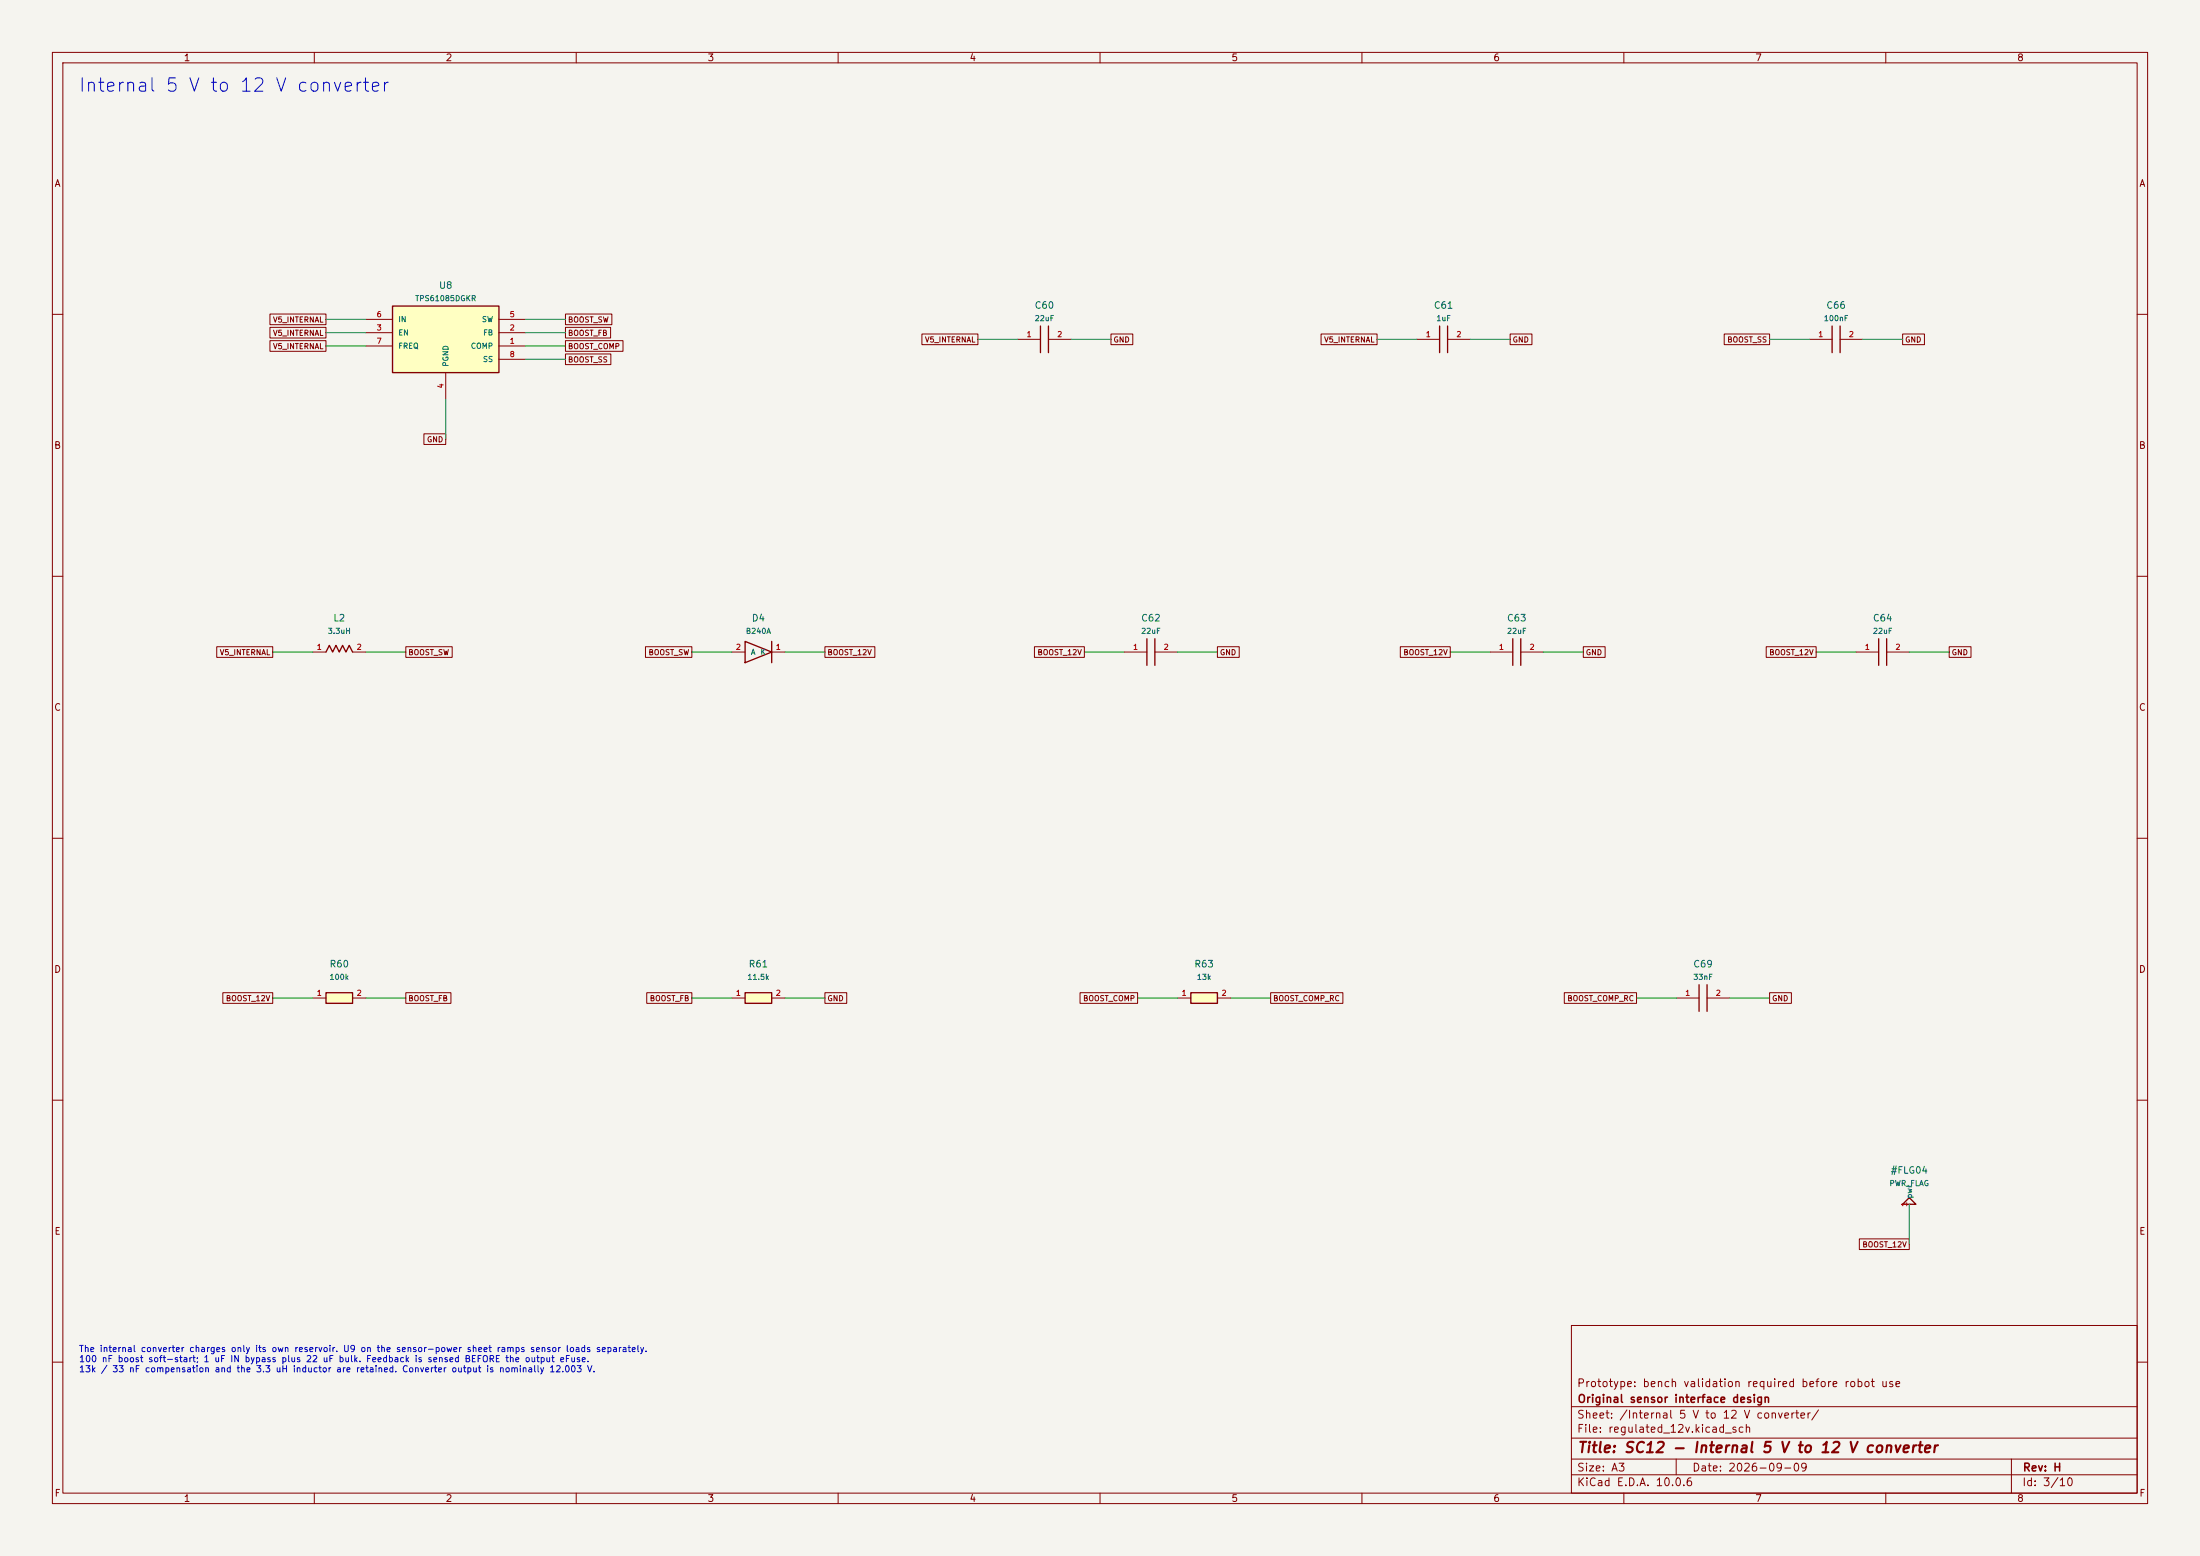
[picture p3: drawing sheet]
(kicad_sch (version 20250114) (generator "eeschema") (paper "A3")
(title_block (title "SC12 - Internal 5 V to 12 V converter") (date "2026-09-09") (rev "H") (company "Original sensor interface design") (comment 1 "Prototype: bench validation required before robot use"))
(lib_symbols
(symbol "FRC_Sensor_CAN:BOOST12" (pin_names (offset 1.016)) (in_bom yes) (on_board yes)
(property "Reference" "U" (at 0 10 0) (effects (font (size 1.27 1.27))))
(property "Value" "BOOST12" (at 0 7 0) (effects (font (size 1.27 1.27))))
(property "Footprint" "" (at 0 0 0) (effects (font (size 1.27 1.27)) (hide yes)))
(property "Datasheet" "" (at 0 0 0) (effects (font (size 1.27 1.27)) (hide yes)))
(symbol "BOOST12_1_1" (rectangle (start -10.16 6.35) (end 10.16 -6.35) (stroke (width .254) (type default)) (fill (type background)))
(pin power_in line (at -15.24 3.81 0) (length 5.08) (name "IN" (effects (font (size 1.016 1.016)))) (number "6" (effects (font (size 1.016 1.016)))))
(pin input line (at -15.24 1.27 0) (length 5.08) (name "EN" (effects (font (size 1.016 1.016)))) (number "3" (effects (font (size 1.016 1.016)))))
(pin input line (at -15.24 -1.27 0) (length 5.08) (name "FREQ" (effects (font (size 1.016 1.016)))) (number "7" (effects (font (size 1.016 1.016)))))
(pin power_out line (at 15.24 3.81 180) (length 5.08) (name "SW" (effects (font (size 1.016 1.016)))) (number "5" (effects (font (size 1.016 1.016)))))
(pin input line (at 15.24 1.27 180) (length 5.08) (name "FB" (effects (font (size 1.016 1.016)))) (number "2" (effects (font (size 1.016 1.016)))))
(pin passive line (at 15.24 -1.27 180) (length 5.08) (name "COMP" (effects (font (size 1.016 1.016)))) (number "1" (effects (font (size 1.016 1.016)))))
(pin passive line (at 15.24 -3.81 180) (length 5.08) (name "SS" (effects (font (size 1.016 1.016)))) (number "8" (effects (font (size 1.016 1.016)))))
(pin power_in line (at 0 -11.43 90) (length 5.08) (name "PGND" (effects (font (size 1.016 1.016)))) (number "4" (effects (font (size 1.016 1.016)))))))
(symbol "FRC_Sensor_CAN:C" (pin_names (offset 1.016)) (in_bom yes) (on_board yes)
(property "Reference" "C" (at 0 10 0) (effects (font (size 1.27 1.27))))
(property "Value" "C" (at 0 7 0) (effects (font (size 1.27 1.27))))
(property "Footprint" "" (at 0 0 0) (effects (font (size 1.27 1.27)) (hide yes)))
(property "Datasheet" "" (at 0 0 0) (effects (font (size 1.27 1.27)) (hide yes)))
(symbol "C_1_1" (polyline (pts (xy -0.762 -2.54) (xy -0.762 2.54)) (stroke (width 0.254) (type default)) (fill (type none)))(polyline (pts (xy 0.762 -2.54) (xy 0.762 2.54)) (stroke (width 0.254) (type default)) (fill (type none)))
(pin passive line (at -5.08 0 0) (length 4.318) (name "" (effects (font (size 1.016 1.016)))) (number "1" (effects (font (size 1.016 1.016)))))
(pin passive line (at 5.08 0 180) (length 4.318) (name "" (effects (font (size 1.016 1.016)))) (number "2" (effects (font (size 1.016 1.016)))))))
(symbol "FRC_Sensor_CAN:D" (pin_names (offset 1.016)) (in_bom yes) (on_board yes)
(property "Reference" "D" (at 0 10 0) (effects (font (size 1.27 1.27))))
(property "Value" "D" (at 0 7 0) (effects (font (size 1.27 1.27))))
(property "Footprint" "" (at 0 0 0) (effects (font (size 1.27 1.27)) (hide yes)))
(property "Datasheet" "" (at 0 0 0) (effects (font (size 1.27 1.27)) (hide yes)))
(symbol "D_1_1" (polyline (pts (xy -2.54 -2.032) (xy -2.54 2.032) (xy 2.54 0) (xy -2.54 -2.032)) (stroke (width 0.254) (type default)) (fill (type none)))(polyline (pts (xy 2.54 -2.032) (xy 2.54 2.032)) (stroke (width 0.254) (type default)) (fill (type none)))
(pin passive line (at -5.08 0 0) (length 2.54) (name "A" (effects (font (size 1.016 1.016)))) (number "2" (effects (font (size 1.016 1.016)))))
(pin passive line (at 5.08 0 180) (length 2.54) (name "K" (effects (font (size 1.016 1.016)))) (number "1" (effects (font (size 1.016 1.016)))))))
(symbol "FRC_Sensor_CAN:L" (pin_names (offset 1.016)) (in_bom yes) (on_board yes)
(property "Reference" "L" (at 0 10 0) (effects (font (size 1.27 1.27))))
(property "Value" "L" (at 0 7 0) (effects (font (size 1.27 1.27))))
(property "Footprint" "" (at 0 0 0) (effects (font (size 1.27 1.27)) (hide yes)))
(property "Datasheet" "" (at 0 0 0) (effects (font (size 1.27 1.27)) (hide yes)))
(symbol "L_1_1" (polyline (pts (xy -2.54 0) (xy -1.9 1.27) (xy -1.27 0) (xy -0.63 1.27) (xy 0 0) (xy 0.63 1.27) (xy 1.27 0) (xy 1.9 1.27) (xy 2.54 0)) (stroke (width 0.254) (type default)) (fill (type none)))
(pin passive line (at -5.08 0 0) (length 2.54) (name "" (effects (font (size 1.016 1.016)))) (number "1" (effects (font (size 1.016 1.016)))))
(pin passive line (at 5.08 0 180) (length 2.54) (name "" (effects (font (size 1.016 1.016)))) (number "2" (effects (font (size 1.016 1.016)))))))
(symbol "FRC_Sensor_CAN:PWR_FLAG" (pin_names (offset 1.016)) (in_bom yes) (on_board yes)
(property "Reference" "#FLG" (at 0 10 0) (effects (font (size 1.27 1.27))))
(property "Value" "PWR_FLAG" (at 0 7 0) (effects (font (size 1.27 1.27))))
(property "Footprint" "" (at 0 0 0) (effects (font (size 1.27 1.27)) (hide yes)))
(property "Datasheet" "" (at 0 0 0) (effects (font (size 1.27 1.27)) (hide yes)))
(symbol "PWR_FLAG_1_1" (polyline (pts (xy -1.27 0) (xy 0 1.27) (xy 1.27 0) (xy -1.27 0)) (stroke (width 0.254) (type default)) (fill (type none)))
(pin power_out line (at 0 0 90) (length 0) (name "pwr" (effects (font (size 1.016 1.016)))) (number "1" (effects (font (size 1.016 1.016)))))))
(symbol "FRC_Sensor_CAN:R" (pin_names (offset 1.016)) (in_bom yes) (on_board yes)
(property "Reference" "R" (at 0 10 0) (effects (font (size 1.27 1.27))))
(property "Value" "R" (at 0 7 0) (effects (font (size 1.27 1.27))))
(property "Footprint" "" (at 0 0 0) (effects (font (size 1.27 1.27)) (hide yes)))
(property "Datasheet" "" (at 0 0 0) (effects (font (size 1.27 1.27)) (hide yes)))
(symbol "R_1_1" (rectangle (start -2.54 1.016) (end 2.54 -1.016) (stroke (width .254) (type default)) (fill (type background)))
(pin passive line (at -5.08 0 0) (length 2.54) (name "" (effects (font (size 1.016 1.016)))) (number "1" (effects (font (size 1.016 1.016)))))
(pin passive line (at 5.08 0 180) (length 2.54) (name "" (effects (font (size 1.016 1.016)))) (number "2" (effects (font (size 1.016 1.016))))))))
(text "Internal 5 V to 12 V converter" (at 15 15 0) (effects (font (size 2.54 2.54)) (justify left top)))
(wire (pts (xy 69.85 60.96) (xy 62.23 60.96)) (stroke (width 0) (type default)))
(global_label "V5_INTERNAL" (shape passive) (at 62.23 60.96 0) (effects (font (size 1.016 1.016)) (justify right)) (property "Intersheetrefs" "${INTERSHEET_REFS}" (at 62.23 60.96 0) (effects (font (size 1.27 1.27)) (hide yes))))
(wire (pts (xy 69.85 63.5) (xy 62.23 63.5)) (stroke (width 0) (type default)))
(global_label "V5_INTERNAL" (shape passive) (at 62.23 63.5 0) (effects (font (size 1.016 1.016)) (justify right)) (property "Intersheetrefs" "${INTERSHEET_REFS}" (at 62.23 63.5 0) (effects (font (size 1.27 1.27)) (hide yes))))
(wire (pts (xy 69.85 66.04) (xy 62.23 66.04)) (stroke (width 0) (type default)))
(global_label "V5_INTERNAL" (shape passive) (at 62.23 66.04 0) (effects (font (size 1.016 1.016)) (justify right)) (property "Intersheetrefs" "${INTERSHEET_REFS}" (at 62.23 66.04 0) (effects (font (size 1.27 1.27)) (hide yes))))
(wire (pts (xy 100.33 60.96) (xy 107.95 60.96)) (stroke (width 0) (type default)))
(global_label "BOOST_SW" (shape passive) (at 107.95 60.96 180) (effects (font (size 1.016 1.016)) (justify left)) (property "Intersheetrefs" "${INTERSHEET_REFS}" (at 107.95 60.96 0) (effects (font (size 1.27 1.27)) (hide yes))))
(wire (pts (xy 100.33 63.5) (xy 107.95 63.5)) (stroke (width 0) (type default)))
(global_label "BOOST_FB" (shape passive) (at 107.95 63.5 180) (effects (font (size 1.016 1.016)) (justify left)) (property "Intersheetrefs" "${INTERSHEET_REFS}" (at 107.95 63.5 0) (effects (font (size 1.27 1.27)) (hide yes))))
(wire (pts (xy 100.33 66.04) (xy 107.95 66.04)) (stroke (width 0) (type default)))
(global_label "BOOST_COMP" (shape passive) (at 107.95 66.04 180) (effects (font (size 1.016 1.016)) (justify left)) (property "Intersheetrefs" "${INTERSHEET_REFS}" (at 107.95 66.04 0) (effects (font (size 1.27 1.27)) (hide yes))))
(wire (pts (xy 100.33 68.58) (xy 107.95 68.58)) (stroke (width 0) (type default)))
(global_label "BOOST_SS" (shape passive) (at 107.95 68.58 180) (effects (font (size 1.016 1.016)) (justify left)) (property "Intersheetrefs" "${INTERSHEET_REFS}" (at 107.95 68.58 0) (effects (font (size 1.27 1.27)) (hide yes))))
(wire (pts (xy 85.09 76.2) (xy 85.09 83.82)) (stroke (width 0) (type default)))
(global_label "GND" (shape passive) (at 85.09 83.82 0) (effects (font (size 1.016 1.016)) (justify right)) (property "Intersheetrefs" "${INTERSHEET_REFS}" (at 85.09 83.82 0) (effects (font (size 1.27 1.27)) (hide yes))))
(symbol (lib_id "FRC_Sensor_CAN:BOOST12") (at 85.09 64.77 0) (unit 1) (in_bom yes) (on_board yes) (dnp no) (property "Reference" "U8" (at 85.09 54.46 0) (effects (font (size 1.27 1.27))))(property "Value" "TPS61085DGKR" (at 85.09 56.96 0) (effects (font (size 1.016 1.016))))(property "Footprint" "FRC_Sensor_CAN:VSSOP-8_3x3mm_P0.65mm" (at 85.09 64.77 0) (effects (font (size 1.27 1.27)) (hide yes)))(property "Datasheet" "https://www.ti.com/lit/ds/symlink/tps61085.pdf" (at 85.09 64.77 0) (effects (font (size 1.27 1.27)) (hide yes)))(property "MPN" "TPS61085DGKR" (at 85.09 64.77 0) (effects (font (size 1.27 1.27)) (hide yes)))(property "Notes" "5 V-fed boost, 1.2 MHz. Its output reservoir is isolated from sensor shorts and inrush by U9. No input-side sensor limiter." (at 85.09 64.77 0) (effects (font (size 1.27 1.27)) (hide yes)))(pin "6")(pin "3")(pin "7")(pin "5")(pin "2")(pin "1")(pin "8")(pin "4") )
(wire (pts (xy 194.31 64.77) (xy 186.69 64.77)) (stroke (width 0) (type default)))
(global_label "V5_INTERNAL" (shape passive) (at 186.69 64.77 0) (effects (font (size 1.016 1.016)) (justify right)) (property "Intersheetrefs" "${INTERSHEET_REFS}" (at 186.69 64.77 0) (effects (font (size 1.27 1.27)) (hide yes))))
(wire (pts (xy 204.47 64.77) (xy 212.09 64.77)) (stroke (width 0) (type default)))
(global_label "GND" (shape passive) (at 212.09 64.77 180) (effects (font (size 1.016 1.016)) (justify left)) (property "Intersheetrefs" "${INTERSHEET_REFS}" (at 212.09 64.77 0) (effects (font (size 1.27 1.27)) (hide yes))))
(symbol (lib_id "FRC_Sensor_CAN:C") (at 199.39000000000001 64.77 0) (unit 1) (in_bom yes) (on_board yes) (dnp no) (property "Reference" "C60" (at 199.39 58.27 0) (effects (font (size 1.27 1.27))))(property "Value" "22uF" (at 199.39 60.77 0) (effects (font (size 1.016 1.016))))(property "Footprint" "FRC_Sensor_CAN:C_1206_3216Metric" (at 199.39 64.77 0) (effects (font (size 1.27 1.27)) (hide yes)))(property "Datasheet" "" (at 199.39 64.77 0) (effects (font (size 1.27 1.27)) (hide yes)))(property "MPN" "CL31A226KAHNNNE" (at 199.39 64.77 0) (effects (font (size 1.27 1.27)) (hide yes)))(property "Notes" "22uF 25V X5R; effective capacitance budget uses manufacturer DC-bias curve." (at 199.39 64.77 0) (effects (font (size 1.27 1.27)) (hide yes)))(pin "1")(pin "2") )
(wire (pts (xy 270.51 64.77) (xy 262.89 64.77)) (stroke (width 0) (type default)))
(global_label "V5_INTERNAL" (shape passive) (at 262.89 64.77 0) (effects (font (size 1.016 1.016)) (justify right)) (property "Intersheetrefs" "${INTERSHEET_REFS}" (at 262.89 64.77 0) (effects (font (size 1.27 1.27)) (hide yes))))
(wire (pts (xy 280.67 64.77) (xy 288.29 64.77)) (stroke (width 0) (type default)))
(global_label "GND" (shape passive) (at 288.29 64.77 180) (effects (font (size 1.016 1.016)) (justify left)) (property "Intersheetrefs" "${INTERSHEET_REFS}" (at 288.29 64.77 0) (effects (font (size 1.27 1.27)) (hide yes))))
(symbol (lib_id "FRC_Sensor_CAN:C") (at 275.59000000000003 64.77 0) (unit 1) (in_bom yes) (on_board yes) (dnp no) (property "Reference" "C61" (at 275.59 58.27 0) (effects (font (size 1.27 1.27))))(property "Value" "1uF" (at 275.59 60.77 0) (effects (font (size 1.016 1.016))))(property "Footprint" "FRC_Sensor_CAN:C_0805_2012Metric" (at 275.59 64.77 0) (effects (font (size 1.27 1.27)) (hide yes)))(property "Datasheet" "" (at 275.59 64.77 0) (effects (font (size 1.27 1.27)) (hide yes)))(property "MPN" "CL21B105KBFNNNE" (at 275.59 64.77 0) (effects (font (size 1.27 1.27)) (hide yes)))(property "Notes" "1uF local TPS61085 IN bypass, adjacent to U8; C60 provides bulk capacitance." (at 275.59 64.77 0) (effects (font (size 1.27 1.27)) (hide yes)))(pin "1")(pin "2") )
(wire (pts (xy 345.44 64.77) (xy 337.82 64.77)) (stroke (width 0) (type default)))
(global_label "BOOST_SS" (shape passive) (at 337.82 64.77 0) (effects (font (size 1.016 1.016)) (justify right)) (property "Intersheetrefs" "${INTERSHEET_REFS}" (at 337.82 64.77 0) (effects (font (size 1.27 1.27)) (hide yes))))
(wire (pts (xy 355.6 64.77) (xy 363.22 64.77)) (stroke (width 0) (type default)))
(global_label "GND" (shape passive) (at 363.22 64.77 180) (effects (font (size 1.016 1.016)) (justify left)) (property "Intersheetrefs" "${INTERSHEET_REFS}" (at 363.22 64.77 0) (effects (font (size 1.27 1.27)) (hide yes))))
(symbol (lib_id "FRC_Sensor_CAN:C") (at 350.52 64.77 0) (unit 1) (in_bom yes) (on_board yes) (dnp no) (property "Reference" "C66" (at 350.52 58.27 0) (effects (font (size 1.27 1.27))))(property "Value" "100nF" (at 350.52 60.77 0) (effects (font (size 1.016 1.016))))(property "Footprint" "FRC_Sensor_CAN:C_0805_2012Metric" (at 350.52 64.77 0) (effects (font (size 1.27 1.27)) (hide yes)))(property "Datasheet" "" (at 350.52 64.77 0) (effects (font (size 1.27 1.27)) (hide yes)))(property "MPN" "CL21B104KCFNNNE" (at 350.52 64.77 0) (effects (font (size 1.27 1.27)) (hide yes)))(property "Notes" "Boost soft-start charges only the local reservoir; external sensor capacitance ramps separately through U9." (at 350.52 64.77 0) (effects (font (size 1.27 1.27)) (hide yes)))(pin "1")(pin "2") )
(wire (pts (xy 59.69 124.46) (xy 52.07 124.46)) (stroke (width 0) (type default)))
(global_label "V5_INTERNAL" (shape passive) (at 52.07 124.46 0) (effects (font (size 1.016 1.016)) (justify right)) (property "Intersheetrefs" "${INTERSHEET_REFS}" (at 52.07 124.46 0) (effects (font (size 1.27 1.27)) (hide yes))))
(wire (pts (xy 69.85 124.46) (xy 77.47 124.46)) (stroke (width 0) (type default)))
(global_label "BOOST_SW" (shape passive) (at 77.47 124.46 180) (effects (font (size 1.016 1.016)) (justify left)) (property "Intersheetrefs" "${INTERSHEET_REFS}" (at 77.47 124.46 0) (effects (font (size 1.27 1.27)) (hide yes))))
(symbol (lib_id "FRC_Sensor_CAN:L") (at 64.77 124.46000000000001 0) (unit 1) (in_bom yes) (on_board yes) (dnp no) (property "Reference" "L2" (at 64.77 117.96 0) (effects (font (size 1.27 1.27))))(property "Value" "3.3uH" (at 64.77 120.46 0) (effects (font (size 1.016 1.016))))(property "Footprint" "FRC_Sensor_CAN:L_Bourns_SRP5030T" (at 64.77 124.46 0) (effects (font (size 1.27 1.27)) (hide yes)))(property "Datasheet" "" (at 64.77 124.46 0) (effects (font (size 1.27 1.27)) (hide yes)))(property "MPN" "SRP5030TA-3R3M" (at 64.77 124.46 0) (effects (font (size 1.27 1.27)) (hide yes)))(property "Notes" "3.3uH; 5A RMS and 8A at 20% inductance loss. Output eFuse prevents a sensor short directly discharging through this inductor." (at 64.77 124.46 0) (effects (font (size 1.27 1.27)) (hide yes)))(pin "1")(pin "2") )
(wire (pts (xy 139.7 124.46) (xy 132.08 124.46)) (stroke (width 0) (type default)))
(global_label "BOOST_SW" (shape passive) (at 132.08 124.46 0) (effects (font (size 1.016 1.016)) (justify right)) (property "Intersheetrefs" "${INTERSHEET_REFS}" (at 132.08 124.46 0) (effects (font (size 1.27 1.27)) (hide yes))))
(wire (pts (xy 149.86 124.46) (xy 157.48 124.46)) (stroke (width 0) (type default)))
(global_label "BOOST_12V" (shape passive) (at 157.48 124.46 180) (effects (font (size 1.016 1.016)) (justify left)) (property "Intersheetrefs" "${INTERSHEET_REFS}" (at 157.48 124.46 0) (effects (font (size 1.27 1.27)) (hide yes))))
(symbol (lib_id "FRC_Sensor_CAN:D") (at 144.78 124.46000000000001 0) (unit 1) (in_bom yes) (on_board yes) (dnp no) (property "Reference" "D4" (at 144.78 117.96 0) (effects (font (size 1.27 1.27))))(property "Value" "B240A" (at 144.78 120.46 0) (effects (font (size 1.016 1.016))))(property "Footprint" "FRC_Sensor_CAN:D_SMA" (at 144.78 124.46 0) (effects (font (size 1.27 1.27)) (hide yes)))(property "Datasheet" "" (at 144.78 124.46 0) (effects (font (size 1.27 1.27)) (hide yes)))(property "MPN" "B240A-13-F" (at 144.78 124.46 0) (effects (font (size 1.27 1.27)) (hide yes)))(property "Notes" "2A 40V Schottky rectifier; cathode on BOOST_12V, before U9 output protection." (at 144.78 124.46 0) (effects (font (size 1.27 1.27)) (hide yes)))(pin "2")(pin "1") )
(wire (pts (xy 214.63 124.46) (xy 207.01 124.46)) (stroke (width 0) (type default)))
(global_label "BOOST_12V" (shape passive) (at 207.01 124.46 0) (effects (font (size 1.016 1.016)) (justify right)) (property "Intersheetrefs" "${INTERSHEET_REFS}" (at 207.01 124.46 0) (effects (font (size 1.27 1.27)) (hide yes))))
(wire (pts (xy 224.79 124.46) (xy 232.41 124.46)) (stroke (width 0) (type default)))
(global_label "GND" (shape passive) (at 232.41 124.46 180) (effects (font (size 1.016 1.016)) (justify left)) (property "Intersheetrefs" "${INTERSHEET_REFS}" (at 232.41 124.46 0) (effects (font (size 1.27 1.27)) (hide yes))))
(symbol (lib_id "FRC_Sensor_CAN:C") (at 219.71 124.46000000000001 0) (unit 1) (in_bom yes) (on_board yes) (dnp no) (property "Reference" "C62" (at 219.71 117.96 0) (effects (font (size 1.27 1.27))))(property "Value" "22uF" (at 219.71 120.46 0) (effects (font (size 1.016 1.016))))(property "Footprint" "FRC_Sensor_CAN:C_1206_3216Metric" (at 219.71 124.46 0) (effects (font (size 1.27 1.27)) (hide yes)))(property "Datasheet" "" (at 219.71 124.46 0) (effects (font (size 1.27 1.27)) (hide yes)))(property "MPN" "CL31A226KAHNNNE" (at 219.71 124.46 0) (effects (font (size 1.27 1.27)) (hide yes)))(property "Notes" "22uF 25V X5R; effective capacitance budget uses manufacturer DC-bias curve." (at 219.71 124.46 0) (effects (font (size 1.27 1.27)) (hide yes)))(pin "1")(pin "2") )
(wire (pts (xy 284.48 124.46) (xy 276.86 124.46)) (stroke (width 0) (type default)))
(global_label "BOOST_12V" (shape passive) (at 276.86 124.46 0) (effects (font (size 1.016 1.016)) (justify right)) (property "Intersheetrefs" "${INTERSHEET_REFS}" (at 276.86 124.46 0) (effects (font (size 1.27 1.27)) (hide yes))))
(wire (pts (xy 294.64 124.46) (xy 302.26 124.46)) (stroke (width 0) (type default)))
(global_label "GND" (shape passive) (at 302.26 124.46 180) (effects (font (size 1.016 1.016)) (justify left)) (property "Intersheetrefs" "${INTERSHEET_REFS}" (at 302.26 124.46 0) (effects (font (size 1.27 1.27)) (hide yes))))
(symbol (lib_id "FRC_Sensor_CAN:C") (at 289.56 124.46000000000001 0) (unit 1) (in_bom yes) (on_board yes) (dnp no) (property "Reference" "C63" (at 289.56 117.96 0) (effects (font (size 1.27 1.27))))(property "Value" "22uF" (at 289.56 120.46 0) (effects (font (size 1.016 1.016))))(property "Footprint" "FRC_Sensor_CAN:C_1206_3216Metric" (at 289.56 124.46 0) (effects (font (size 1.27 1.27)) (hide yes)))(property "Datasheet" "" (at 289.56 124.46 0) (effects (font (size 1.27 1.27)) (hide yes)))(property "MPN" "CL31A226KAHNNNE" (at 289.56 124.46 0) (effects (font (size 1.27 1.27)) (hide yes)))(property "Notes" "22uF 25V X5R; effective capacitance budget uses manufacturer DC-bias curve." (at 289.56 124.46 0) (effects (font (size 1.27 1.27)) (hide yes)))(pin "1")(pin "2") )
(wire (pts (xy 354.33 124.46) (xy 346.71 124.46)) (stroke (width 0) (type default)))
(global_label "BOOST_12V" (shape passive) (at 346.71 124.46 0) (effects (font (size 1.016 1.016)) (justify right)) (property "Intersheetrefs" "${INTERSHEET_REFS}" (at 346.71 124.46 0) (effects (font (size 1.27 1.27)) (hide yes))))
(wire (pts (xy 364.49 124.46) (xy 372.11 124.46)) (stroke (width 0) (type default)))
(global_label "GND" (shape passive) (at 372.11 124.46 180) (effects (font (size 1.016 1.016)) (justify left)) (property "Intersheetrefs" "${INTERSHEET_REFS}" (at 372.11 124.46 0) (effects (font (size 1.27 1.27)) (hide yes))))
(symbol (lib_id "FRC_Sensor_CAN:C") (at 359.41 124.46000000000001 0) (unit 1) (in_bom yes) (on_board yes) (dnp no) (property "Reference" "C64" (at 359.41 117.96 0) (effects (font (size 1.27 1.27))))(property "Value" "22uF" (at 359.41 120.46 0) (effects (font (size 1.016 1.016))))(property "Footprint" "FRC_Sensor_CAN:C_1206_3216Metric" (at 359.41 124.46 0) (effects (font (size 1.27 1.27)) (hide yes)))(property "Datasheet" "" (at 359.41 124.46 0) (effects (font (size 1.27 1.27)) (hide yes)))(property "MPN" "CL31A226KAHNNNE" (at 359.41 124.46 0) (effects (font (size 1.27 1.27)) (hide yes)))(property "Notes" "22uF 25V X5R; effective capacitance budget uses manufacturer DC-bias curve." (at 359.41 124.46 0) (effects (font (size 1.27 1.27)) (hide yes)))(pin "1")(pin "2") )
(wire (pts (xy 59.69 190.5) (xy 52.07 190.5)) (stroke (width 0) (type default)))
(global_label "BOOST_12V" (shape passive) (at 52.07 190.5 0) (effects (font (size 1.016 1.016)) (justify right)) (property "Intersheetrefs" "${INTERSHEET_REFS}" (at 52.07 190.5 0) (effects (font (size 1.27 1.27)) (hide yes))))
(wire (pts (xy 69.85 190.5) (xy 77.47 190.5)) (stroke (width 0) (type default)))
(global_label "BOOST_FB" (shape passive) (at 77.47 190.5 180) (effects (font (size 1.016 1.016)) (justify left)) (property "Intersheetrefs" "${INTERSHEET_REFS}" (at 77.47 190.5 0) (effects (font (size 1.27 1.27)) (hide yes))))
(symbol (lib_id "FRC_Sensor_CAN:R") (at 64.77 190.5 0) (unit 1) (in_bom yes) (on_board yes) (dnp no) (property "Reference" "R60" (at 64.77 184 0) (effects (font (size 1.27 1.27))))(property "Value" "100k" (at 64.77 186.5 0) (effects (font (size 1.016 1.016))))(property "Footprint" "FRC_Sensor_CAN:R_0805_2012Metric" (at 64.77 190.5 0) (effects (font (size 1.27 1.27)) (hide yes)))(property "Datasheet" "" (at 64.77 190.5 0) (effects (font (size 1.27 1.27)) (hide yes)))(property "MPN" "RT0805BRD07100KL" (at 64.77 190.5 0) (effects (font (size 1.27 1.27)) (hide yes)))(property "Notes" "Feedback upper arm, retained 0.1% 100k." (at 64.77 190.5 0) (effects (font (size 1.27 1.27)) (hide yes)))(pin "1")(pin "2") )
(wire (pts (xy 139.7 190.5) (xy 132.08 190.5)) (stroke (width 0) (type default)))
(global_label "BOOST_FB" (shape passive) (at 132.08 190.5 0) (effects (font (size 1.016 1.016)) (justify right)) (property "Intersheetrefs" "${INTERSHEET_REFS}" (at 132.08 190.5 0) (effects (font (size 1.27 1.27)) (hide yes))))
(wire (pts (xy 149.86 190.5) (xy 157.48 190.5)) (stroke (width 0) (type default)))
(global_label "GND" (shape passive) (at 157.48 190.5 180) (effects (font (size 1.016 1.016)) (justify left)) (property "Intersheetrefs" "${INTERSHEET_REFS}" (at 157.48 190.5 0) (effects (font (size 1.27 1.27)) (hide yes))))
(symbol (lib_id "FRC_Sensor_CAN:R") (at 144.78 190.5 0) (unit 1) (in_bom yes) (on_board yes) (dnp no) (property "Reference" "R61" (at 144.78 184 0) (effects (font (size 1.27 1.27))))(property "Value" "11.5k" (at 144.78 186.5 0) (effects (font (size 1.016 1.016))))(property "Footprint" "FRC_Sensor_CAN:R_0805_2012Metric" (at 144.78 190.5 0) (effects (font (size 1.27 1.27)) (hide yes)))(property "Datasheet" "" (at 144.78 190.5 0) (effects (font (size 1.27 1.27)) (hide yes)))(property "MPN" "0805W8F1152T5E" (at 144.78 190.5 0) (effects (font (size 1.27 1.27)) (hide yes)))(property "Notes" "Feedback lower arm, 1%. 12.003V nominal with 1.238V reference." (at 144.78 190.5 0) (effects (font (size 1.27 1.27)) (hide yes)))(pin "1")(pin "2") )
(wire (pts (xy 224.79 190.5) (xy 217.17 190.5)) (stroke (width 0) (type default)))
(global_label "BOOST_COMP" (shape passive) (at 217.17 190.5 0) (effects (font (size 1.016 1.016)) (justify right)) (property "Intersheetrefs" "${INTERSHEET_REFS}" (at 217.17 190.5 0) (effects (font (size 1.27 1.27)) (hide yes))))
(wire (pts (xy 234.95 190.5) (xy 242.57 190.5)) (stroke (width 0) (type default)))
(global_label "BOOST_COMP_RC" (shape passive) (at 242.57 190.5 180) (effects (font (size 1.016 1.016)) (justify left)) (property "Intersheetrefs" "${INTERSHEET_REFS}" (at 242.57 190.5 0) (effects (font (size 1.27 1.27)) (hide yes))))
(symbol (lib_id "FRC_Sensor_CAN:R") (at 229.87 190.5 0) (unit 1) (in_bom yes) (on_board yes) (dnp no) (property "Reference" "R63" (at 229.87 184 0) (effects (font (size 1.27 1.27))))(property "Value" "13k" (at 229.87 186.5 0) (effects (font (size 1.016 1.016))))(property "Footprint" "FRC_Sensor_CAN:R_0805_2012Metric" (at 229.87 190.5 0) (effects (font (size 1.27 1.27)) (hide yes)))(property "Datasheet" "" (at 229.87 190.5 0) (effects (font (size 1.27 1.27)) (hide yes)))(property "MPN" "RC0805FR-0713KL" (at 229.87 190.5 0) (effects (font (size 1.27 1.27)) (hide yes)))(property "Notes" "13k compensation resistor; 33nF lowers compensation zero for derated output bank." (at 229.87 190.5 0) (effects (font (size 1.27 1.27)) (hide yes)))(pin "1")(pin "2") )
(wire (pts (xy 320.04 190.5) (xy 312.42 190.5)) (stroke (width 0) (type default)))
(global_label "BOOST_COMP_RC" (shape passive) (at 312.42 190.5 0) (effects (font (size 1.016 1.016)) (justify right)) (property "Intersheetrefs" "${INTERSHEET_REFS}" (at 312.42 190.5 0) (effects (font (size 1.27 1.27)) (hide yes))))
(wire (pts (xy 330.2 190.5) (xy 337.82 190.5)) (stroke (width 0) (type default)))
(global_label "GND" (shape passive) (at 337.82 190.5 180) (effects (font (size 1.016 1.016)) (justify left)) (property "Intersheetrefs" "${INTERSHEET_REFS}" (at 337.82 190.5 0) (effects (font (size 1.27 1.27)) (hide yes))))
(symbol (lib_id "FRC_Sensor_CAN:C") (at 325.12 190.5 0) (unit 1) (in_bom yes) (on_board yes) (dnp no) (property "Reference" "C69" (at 325.12 184 0) (effects (font (size 1.27 1.27))))(property "Value" "33nF" (at 325.12 186.5 0) (effects (font (size 1.016 1.016))))(property "Footprint" "FRC_Sensor_CAN:C_0805_2012Metric" (at 325.12 190.5 0) (effects (font (size 1.27 1.27)) (hide yes)))(property "Datasheet" "" (at 325.12 190.5 0) (effects (font (size 1.27 1.27)) (hide yes)))(property "MPN" "CC0805KRX7R9BB333" (at 325.12 190.5 0) (effects (font (size 1.27 1.27)) (hide yes)))(property "Notes" "13k/33nF Type-II compensation; low crossover analytical screen, physical loop qualification required." (at 325.12 190.5 0) (effects (font (size 1.27 1.27)) (hide yes)))(pin "1")(pin "2") )
(wire (pts (xy 364.49 229.87) (xy 364.49 237.49)) (stroke (width 0) (type default)))
(global_label "BOOST_12V" (shape passive) (at 364.49 237.49 0) (effects (font (size 1.016 1.016)) (justify right)) (property "Intersheetrefs" "${INTERSHEET_REFS}" (at 364.49 237.49 0) (effects (font (size 1.27 1.27)) (hide yes))))
(symbol (lib_id "FRC_Sensor_CAN:PWR_FLAG") (at 364.49 229.87 0) (unit 1) (in_bom no) (on_board yes) (dnp no) (property "Reference" "#FLG04" (at 364.49 223.37 0) (effects (font (size 1.27 1.27))))(property "Value" "PWR_FLAG" (at 364.49 225.87 0) (effects (font (size 1.016 1.016))))(property "Footprint" "" (at 364.49 229.87 0) (effects (font (size 1.27 1.27)) (hide yes)))(property "Datasheet" "" (at 364.49 229.87 0) (effects (font (size 1.27 1.27)) (hide yes)))(property "MPN" "" (at 364.49 229.87 0) (effects (font (size 1.27 1.27)) (hide yes)))(property "Notes" "" (at 364.49 229.87 0) (effects (font (size 1.27 1.27)) (hide yes)))(pin "1") )
(text "The internal converter charges only its own reservoir. U9 on the sensor-power sheet ramps sensor loads separately.\n100 nF boost soft-start; 1 uF IN bypass plus 22 uF bulk. Feedback is sensed BEFORE the output eFuse.\n13k / 33 nF compensation and the 3.3 uH inductor are retained. Converter output is nominally 12.003 V." (at 15 257 0) (effects (font (size 1.2 1.2)) (justify left top)))
(embedded_fonts no))
